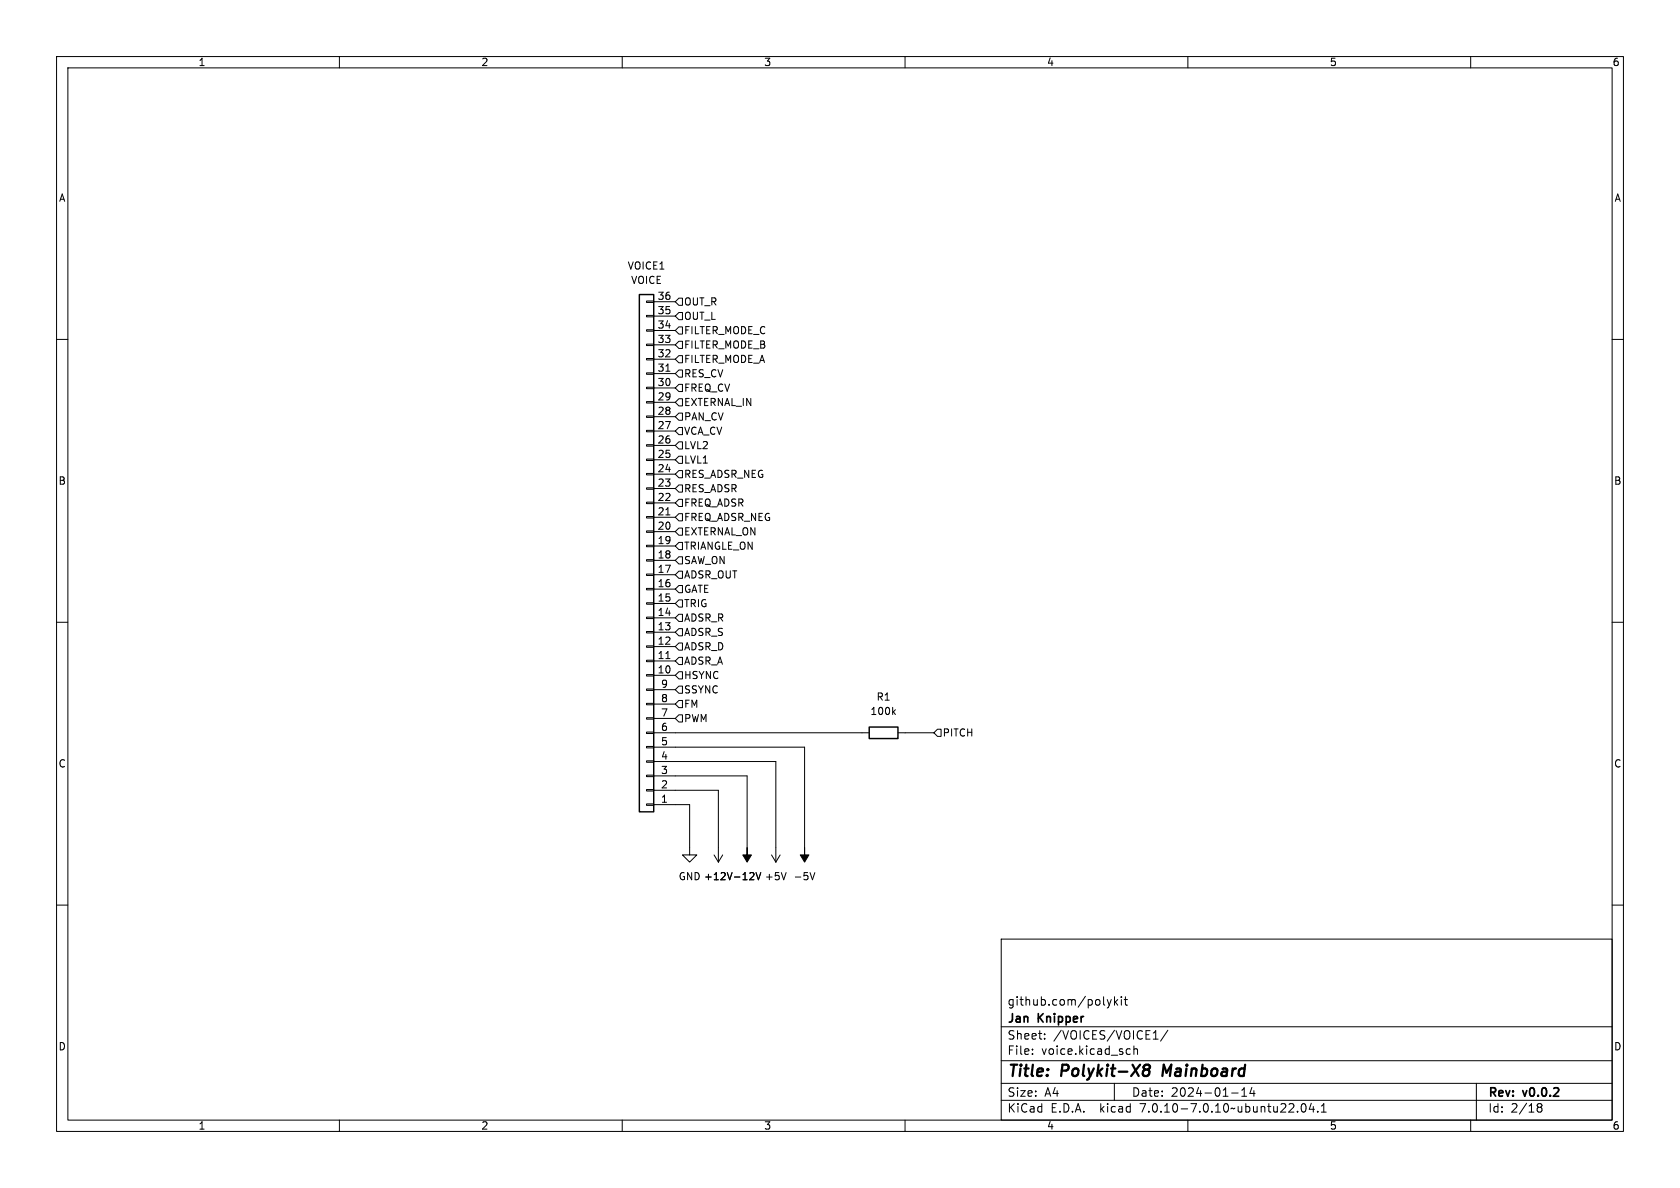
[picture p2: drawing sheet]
<svg xmlns="http://www.w3.org/2000/svg" width="297mm" height="210mm" viewBox="0 0 297 210" stroke-linecap="round" stroke-linejoin="round" font-family="sans-serif">
<g fill="none" stroke="#000" stroke-width=".18">
<path d="M10 10h277v190h-277zM12 12h273v186h-273zM60 10v2M110 10v2M160 10v2M210 10v2M260 10v2M10 60h2M114.3 53.2h1.3v.3h-1.3zM114.3 55.8h1.3v.2h-1.3zM114.3 58.3h1.3v.2h-1.3zM115.6 58.4h3.8"/>
<path d="M115.6 55.9h3.8M115.6 53.3h3.8M119.4 53.3l.6-.6h.6v1.3h-.6zM119.4 58.4l.6-.6h.6v1.3h-.6zM120 55.2h.6v1.3h-.6l-.6-.6zM285 60h2M114.3 60.8h1.3v.3h-1.3zM114.3 63.4h1.3v.2h-1.3zM114.3 65.9h1.3v.3h-1.3zM114.3 68.5h1.3v.2h-1.3zM114.3 71h1.3v.2h-1.3zM114.3 73.5h1.3v.3h-1.3z"/>
<path d="M114.3 76.1h1.3v.2h-1.3zM114.3 78.6h1.3v.3h-1.3zM115.6 78.7h3.8M115.6 76.2h3.8M115.6 73.7h3.8M115.6 71.1h3.8M115.6 68.6h3.8M115.6 66h3.8M115.6 63.5h3.8M115.6 61h3.8M117.7 65.6h.7M119.4 71.1l.6-.6h.6v1.3h-.6z"/>
<path d="M119.4 76.2l.6-.6h.6v1.2h-.6zM119.4 66l.6-.6h.6v1.3h-.6zM120 78.1h.6v1.3h-.6l-.6-.7zM120 73h.6v1.3h-.6l-.6-.6zM120 62.9h.6v1.2h-.6l-.6-.6zM120 60.3h.6v1.3h-.6l-.6-.6zM120 67.9h.6v1.3h-.6l-.6-.6zM114.3 81.2h1.3v.2h-1.3zM114.3 83.7h1.3v.2h-1.3zM114.3 86.2h1.3v.3h-1.3zM114.3 88.8h1.3v.2h-1.3zM114.3 91.3h1.3v.3h-1.3z"/>
<path d="M114.3 93.9h1.3v.2h-1.3zM114.3 96.4h1.3v.2h-1.3zM114.3 98.9h1.3v.3h-1.3zM115.6 99.1h3.8M115.6 96.5h3.8M115.6 94h3.8M115.6 91.4h3.8M115.6 88.9h3.8M115.6 86.4h3.8M115.6 83.8h3.8M115.6 81.3h3.8M117.7 91h.7"/>
<path d="M119.4 81.3l.6-.7h.6v1.3h-.6zM119.4 94l.6-.7h.6v1.3h-.6zM119.4 86.4l.6-.7h.6v1.3h-.6zM120 83.2h.6v1.3h-.6l-.6-.7zM120 88.3h.6v1.2h-.6l-.6-.6zM120 90.8h.6v1.3h-.6l-.6-.7zM120 95.9h.6v1.3h-.6l-.6-.7zM120 98.4h.6v1.3h-.6l-.6-.6zM10 110h2M114.3 101.5h1.3v.2h-1.3zM114.3 104h1.3v.3h-1.3zM114.3 106.6h1.3v.2h-1.3z"/>
<path d="M114.3 109.1h1.3v.2h-1.3zM114.3 111.6h1.3v.3h-1.3zM114.3 114.2h1.3v.2h-1.3zM114.3 116.7h1.3v.3h-1.3zM114.3 119.3h1.3v.2h-1.3zM115.6 119.4h3.8M115.6 116.8h3.8M115.6 114.3h3.8M115.6 111.8h3.8M115.6 109.2h3.8M115.6 106.7h3.8M115.6 104.1h3.8"/>
<path d="M115.6 101.6h3.8M117.7 116.4h.7M119.4 104.1l.6-.6h.6v1.3h-.6zM119.4 116.8l.6-.6h.6v1.3h-.6zM120 106h.6v1.3h-.6l-.6-.6zM120 108.6h.6v1.3h-.6l-.6-.7zM120 101h.6v1.2h-.6l-.6-.6zM120 111.1h.6v1.3h-.6l-.6-.6zM120 113.7h.6v1.2h-.6l-.6-.6zM120 118.7h.6v1.3h-.6l-.6-.6zM285 110h2M114.3 121.8h1.3v.2h-1.3z"/>
<path d="M114.3 124.3h1.3v.3h-1.3zM114.3 126.9h1.3v.2h-1.3zM114.3 129.4h1.3v.3h-1.3zM114.3 132h1.3v.2h-1.3zM114.3 134.5h1.3v.2h-1.3zM114.3 137h1.3v.3h-1.3zM114.3 139.6h1.3v.2h-1.3zM115.6 139.7h11.4v12.7M115.6 134.6h21.6v17.8M115.6 137.2h16.5v12.7M115.6 132.1h26.6v17.8M115.6 129.5h38.1"/>
<path d="M115.6 127h3.8M115.6 124.5h3.8M115.6 121.9h3.8M119.4 127l.6-.6h.6v1.2h-.6zM120 121.3h.6v1.3h-.6l-.6-.7zM120 123.8h.6v1.3h-.6l-.6-.6zM157.9 125.8l.4 .5M158.3 125.5l-.5 .4M158.7 129.5h6.4M165.7 128.9h.7v1.3h-.7l-.6-.7zM10 160h2M114.3 142.1h1.3v.3h-1.3z"/>
<path d="M115.6 142.2h6.3v8.9h1.3l-1.3 1.3-1.3-1.3h1.3M126.2 151.1l.8 1.3M127.8 151.1l-.8 1.3M133.7 154.2l.4 1.3 .4-1.3M136.4 151.1l.8 1.3M137.9 151.1l-.7 1.3M139 154.2l-.4 1.3M143.2 154.2l.4 1.3 .5-1.3M285 160h2M177 166h108v32h-108zM195.7 176.7l.4 1M196.1 177.7l-.1 .4-.3 .1"/>
<path d="M196.5 176.7l-.4 1M197 176.2v1.5M197.2 177.1l.4 .6M197.6 176.7l-.6 .6M198.2 176.2v.1M198.2 176.7v1M198.7 176.7h.6M199 176.2v1.3l.3 .2M60 198v2M110 198v2M160 198v2M177 194.5h108"/>
<path d="M177 191.5h108M177 187.5h108M177 181.5h108M182.5 186.3v.1M182.5 185.5v.1M184.7 183.6v.1M184.7 182.8v.1M197 191.5v3M199.4 185.4l.4 .1M199.8 186.3l-.4 .1M200.5 185.5l.2-.1 .3 .1 .1 .9M200.5 184.9v1.5"/>
<path d="M203.9 183.7h.8M204.2 182.4l.1-.2v1.5M206.5 182.1l-1.3 2M210 198v2M217.7 193.2h1.2M219.5 193.8h.9M219.5 192.7l.5-.4v1.5M221.3 192.2l-.3 1.1h.9M221.7 192.8v1M229.4 196.5v.1M230.2 195.2l.2-.1a.81 .81 0 0 1 .6 .6 .81 .81 0 0 1-.3 .8l-.2 .1a.81 .81 0 0 1-.3-1.4zM231.8 195l-.3 1.1h.9"/>
<path d="M232.2 195.6v1M233 196.5v.1M233.6 196.6h.9M233.6 195.5l.4-.4v1.5M260 198v2M261 191.5v6.5M271.7 195.4l.3-.3 .5 .1 .1 .3-.3 .2M271.7 195.5l.3 .2M272 195.7h.3M272 195.7l-.3 .3M272.3 195.7l.3 .3-.1 .5-.5 .1-.3-.3"/>
</g>
<path d="M202.2 188.6a.64 .64 0 0 1 1-.2l.1 .3-.4 .4M202.2 188.9l.3 .2M202.5 189.1h.4M202.5 189.1l-.3 .2M202.9 189.1l.2 .1a.65 .65 0 0 1-.1 .8 .65 .65 0 0 1-.8 .1M205.7 188.2l-.2 2" fill="none" stroke="#000" stroke-width=".4"/>
<path d="M132.1 149.9v1.2h.7l-.7 1.3-.8-1.3h.8zM142.2 149.9v1.2h.8l-.8 1.3-.7-1.3h.7z" fill="#000" stroke="#000" stroke-width=".18"/>
<path d="M113 52.1h2.6v91.4h-2.6zM153.7 128.5h5v2.1h-5z" fill="none" stroke="#000" stroke-width=".25"/>
<g font-size="2.8">
<text x="178" y="190.9">Title:</text>
<text x="187.7" y="190.9">Polykit-X8</text>
<text x="206.4" y="190.9">Mainboard</text>
</g>
<g font-size="2.1">
<text x="178" y="178">github.com/polykit</text>
<text x="178" y="184">Sheet:</text>
<text x="178" y="181.2">Jan</text>
<text x="183.6" y="181.2">Knipper</text>
<text x="186.2" y="184">/VOICES/VOICE1/</text>
<text x="178" y="186.7">File:</text>
<text x="184.1" y="186.7">voice.kicad_sch</text>
<text x="178" y="196.9">KiCad</text>
<text x="178" y="194.1">Size:</text>
<text x="184.7" y="194.1">A4</text>
<text x="185.7" y="196.9">E.D.A.</text>
<text x="194.6" y="196.9">kicad</text>
<text x="200" y="194.1">Date:</text>
<text x="201.8" y="196.9">7.0.10-7.0.10~ubuntu22.04.1</text>
<text x="207" y="194.1">2024-01-14</text>
<text x="263" y="194.3">Rev:</text>
<text x="263" y="196.9">Id:</text>
<text x="267.1" y="196.9">2/18</text>
<text x="269.4" y="194.3">v0.0.2</text>
</g>
<g font-size="1.8">
<text x="35" y="11.9">1</text>
<text x="85" y="11.9">2</text>
<text x="135" y="11.9">3</text>
<text x="185" y="11.9">4</text>
<text x="235" y="11.9">5</text>
<text x="285" y="11.9">6</text>
<text x="10.3" y="35.9">A</text>
<text x="285.3" y="35.9">A</text>
<text x="110.9" y="47.9">VOICE1</text>
<text x="111.5" y="50.4">VOICE</text>
<text x="116.2" y="53.1">36</text>
<text x="116.2" y="58.2">34</text>
<text x="116.2" y="55.6">35</text>
<text x="120.8" y="54.2">OUT_R</text>
<text x="120.8" y="56.7">OUT_L</text>
<text x="120.8" y="59.3">FILTER_MODE_C</text>
<text x="116.2" y="65.8">31</text>
<text x="116.2" y="63.2">32</text>
<text x="116.2" y="60.7">33</text>
<text x="120.8" y="64.4">FILTER_MODE_A</text>
<text x="120.8" y="61.8">FILTER_MODE_B</text>
<text x="116.2" y="70.9">29</text>
<text x="116.2" y="68.3">30</text>
<text x="120.8" y="72">EXTERNAL_IN</text>
<text x="120.8" y="66.9">RES_CV</text>
<text x="120.8" y="69.4">FREQ_CV</text>
<text x="116.2" y="75.9">27</text>
<text x="116.2" y="73.4">28</text>
<text x="120.8" y="77.1">VCA_CV</text>
<text x="120.8" y="74.5">PAN_CV</text>
<text x="116.2" y="83.6">24</text>
<text x="116.2" y="81">25</text>
<text x="116.2" y="78.5">26</text>
<text x="120.8" y="79.6">LVL2</text>
<text x="120.8" y="82.1">LVL1</text>
<text x="10.3" y="85.9">B</text>
<text x="116.2" y="88.6">22</text>
<text x="116.2" y="86.1">23</text>
<text x="120.8" y="84.7">RES_ADSR_NEG</text>
<text x="120.8" y="89.8">FREQ_ADSR</text>
<text x="120.8" y="87.2">RES_ADSR</text>
<text x="285.3" y="85.9">B</text>
<text x="116.2" y="93.7">20</text>
<text x="116.2" y="91.2">21</text>
<text x="120.8" y="94.8">EXTERNAL_ON</text>
<text x="120.8" y="92.3">FREQ_ADSR_NEG</text>
<text x="116.2" y="101.3">17</text>
<text x="116.2" y="98.8">18</text>
<text x="116.2" y="96.3">19</text>
<text x="120.8" y="97.4">TRIANGLE_ON</text>
<text x="120.8" y="99.9">SAW_ON</text>
<text x="116.2" y="106.4">15</text>
<text x="116.2" y="103.9">16</text>
<text x="120.8" y="107.5">TRIG</text>
<text x="120.8" y="105">GATE</text>
<text x="120.8" y="102.5">ADSR_OUT</text>
<text x="116.2" y="111.5">13</text>
<text x="116.2" y="109">14</text>
<text x="120.8" y="110.1">ADSR_R</text>
<text x="120.8" y="112.6">ADSR_S</text>
<text x="116.2" y="119.1">10</text>
<text x="116.2" y="116.6">11</text>
<text x="116.2" y="114">12</text>
<text x="120.8" y="117.7">ADSR_A</text>
<text x="120.8" y="115.2">ADSR_D</text>
<text x="116.8" y="124.2">8</text>
<text x="116.8" y="121.7">9</text>
<text x="120.8" y="122.8">SSYNC</text>
<text x="120.8" y="125.3">FM</text>
<text x="120.8" y="120.2">HSYNC</text>
<text x="154.9" y="124.1">R1</text>
<text x="116.8" y="131.8">5</text>
<text x="116.8" y="129.3">6</text>
<text x="116.8" y="126.7">7</text>
<text x="120.8" y="127.9">PWM</text>
<text x="153.8" y="126.6">100k</text>
<text x="166.6" y="130.4">PITCH</text>
<text x="10.3" y="135.9">C</text>
<text x="116.8" y="136.9">3</text>
<text x="116.8" y="134.4">4</text>
<text x="285.3" y="135.9">C</text>
<text x="116.8" y="142">1</text>
<text x="116.8" y="139.4">2</text>
<text x="119.9" y="155.8">GND +12V -12V</text>
<text x="124.4" y="155.8">+12V -12V</text>
<text x="135.1" y="155.8">+5V</text>
<text x="140.2" y="155.8">-5V</text>
<text x="10.3" y="185.9">D</text>
<text x="285.3" y="185.9">D</text>
<text x="35" y="199.9">1</text>
<text x="85" y="199.9">2</text>
<text x="135" y="199.9">3</text>
<text x="185" y="199.9">4</text>
<text x="235" y="199.9">5</text>
<text x="285" y="199.9">6</text>
</g>
</svg>
